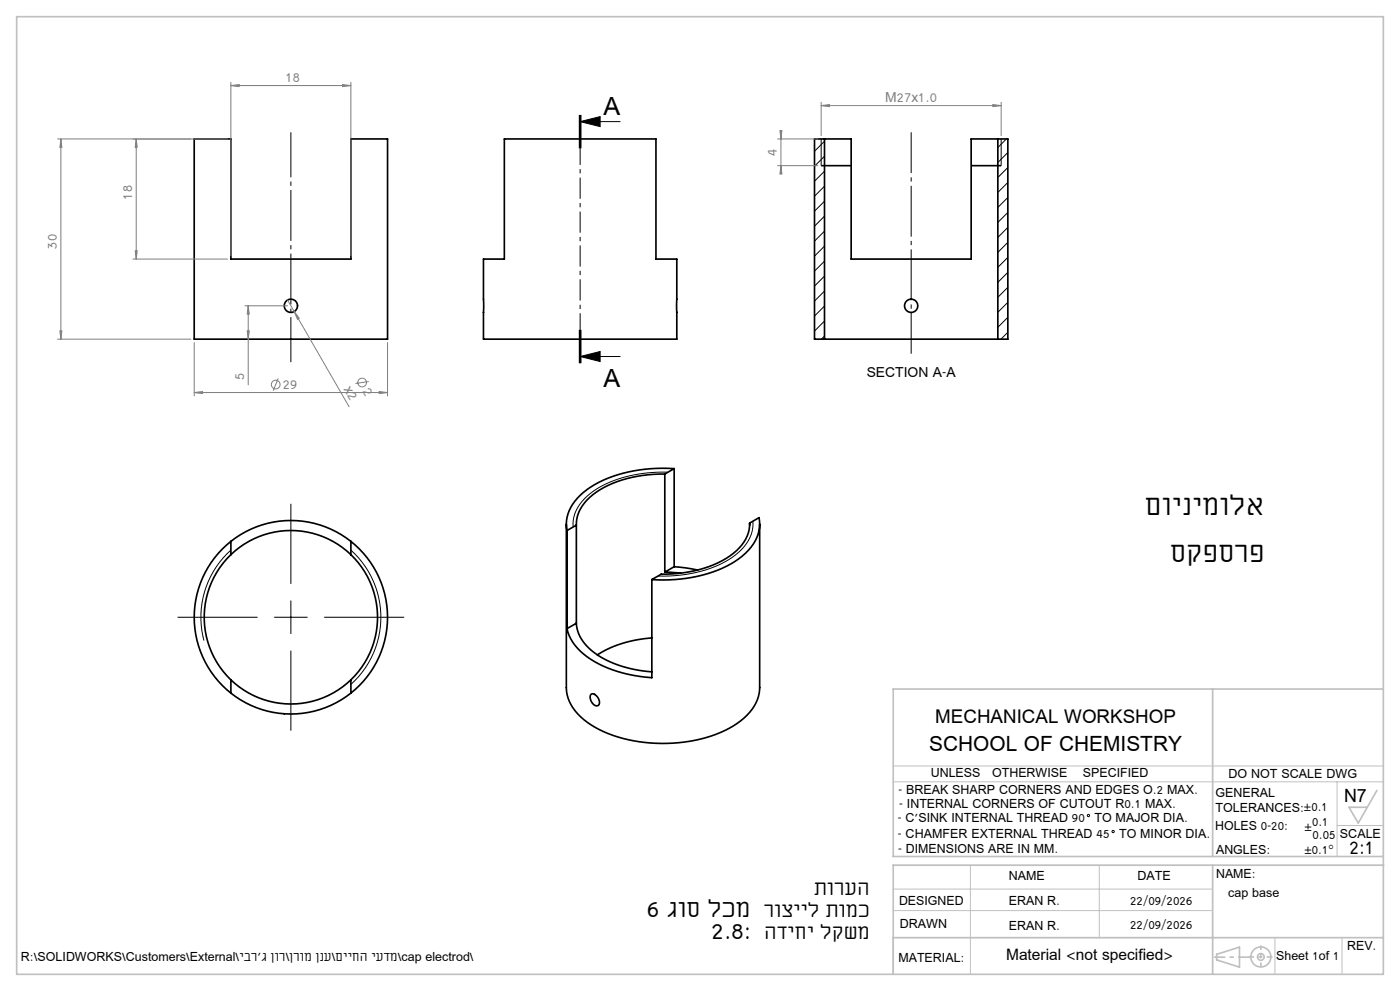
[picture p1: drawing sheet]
<svg xmlns="http://www.w3.org/2000/svg" width="420mm" height="297mm" viewBox="0 0 420 297" stroke-linecap="round" stroke-linejoin="round" font-family="sans-serif">
<g fill="none" stroke="#c0c0c0" stroke-width=".5">
<path d="M5 5h410v287h-410zM363.8 206.5v50.2M415 206.5h-147v50.2h147M413.1 236.9l-5.6 9.8-2.8-4.8h5.5M363.8 259.3v32.7M415.1 259.3h-147.1v32.7M268 281h147.1M365 286l6.8-2.1v6l-6.8-2.2z"/>
<circle cx="378.3" cy="286.8" r="3"/>
<circle cx="378.3" cy="286.8" r="1"/>
</g>
<path d="M364.2 286.9h10.6" fill="none" stroke="#c0c0c0" stroke-width=".5" stroke-dasharray="15.2 1.3 1.3 1.3" stroke-dashoffset="11.8" stroke-linecap="butt"/>
<path d="M374.4 286.8h7.4" fill="none" stroke="#c0c0c0" stroke-width=".5" stroke-dasharray="15.2 1.3 1.3 1.3" stroke-dashoffset="13.5" stroke-linecap="butt"/>
<path d="M378.3 283.3v6.5" fill="none" stroke="#c0c0c0" stroke-width=".5" stroke-dasharray="15.2 1.3 1.3 1.3" stroke-dashoffset="13.9" stroke-linecap="butt"/>
<path d="M268 229.6h147M268 234.3h147M401.1 234.3v22.4M291.1 259.3v32.7M329.8 259.3v21.7M401.1 247.4h13.9M268 272.9h95.8M268 266.5h95.8M363.8 281h-95.8v11M382.5 281v11M402.6 281v10.7" fill="none" stroke="#c0c0c0" stroke-width=".3"/>
<g fill="none" stroke="#000" stroke-width=".5">
<path d="M58.3 41.6h11v36h36v-36h11v60h-58zM151.3 41.6h45.5v36h6.2v24h-58v-24h6.3zM246.3 49.6h9M247.3 41.6h8v36h36v-36h8M247.3 41.6h-3v60h3M247.3 41.6v60M291.3 49.6h9M299.3 41.6h3v60h-3M299.3 41.6v60M247.3 101.6h52M169.9 157.1v49a13.1 13.1 0 0 0 6.2 10.3 41.8 41.8 0 0 0 27.5 6.2 34.1 34.1 0 0 0 20.5-8.2 12 12 0 0 0 3.8-8.3v-49M170.1 159v29.4"/>
<path d="M172.9 157.4v29.4M172.9 157.4l-2.8 1.6M199.4 142.1a35.4 35.4 0 0 0-21.6 6.2 11.3 11.3 0 0 0-4.9 9.1M199.4 142.1v29.4M202.3 140.4a41.5 41.5 0 0 0-26.2 6.3 12.5 12.5 0 0 0-6 12.3M202.3 140.4v29.4M202.3 140.4l-2.9 1.7M224.9 156.8l2.8-1.7a11.9 11.9 0 0 1-4.9 11.5 38.8 38.8 0 0 1-25.5 7.2l-1.7-.1M224.9 156.8a12.5 12.5 0 0 1-7 10.5 37 37 0 0 1-19.5 4.8l-2.8 1.6M224.9 156.8v.6M69.3 166.2a26 26 0 0 0 0 37.6M69.3 162.3a29 29 0 0 0 0 45.4"/>
<path d="M69.3 166.2a26 26 0 0 1 36 0M69.3 162.3a29 29 0 0 1 36 0M69.3 162.3v3.9M105.3 166.2a26 26 0 0 1 0 37.6M105.3 162.3a29 29 0 0 1 0 45.4M105.3 162.3v3.9M195.6 173.7v29.4a35.5 35.5 0 0 1-21.5-8l-2.3-2.7-1.1-2-.6-2M199.4 171.5l4.8 .3M202.3 169.8l7 1M202.3 169.8l-2.9 1.7M172.9 186.8a13.2 13.2 0 0 0 7.6 10.3 35.8 35.8 0 0 0 15.1 4.3M172.9 186.8l-2.8 1.6"/>
<path d="M195.6 191.2a34.8 34.8 0 0 0-16.4 5.1M69.3 203.8a26 26 0 0 0 36 0M69.3 207.7a29 29 0 0 0 36 0M69.3 203.8v3.9M85.3 213.9h.1M105.3 203.8v3.9M177.3 208.1a2.31 2.31 0 0 1 2.4 3.1 1.49 1.49 0 0 1-2.4-1.1 1.86 1.86 0 0 1 0-2z"/>
<circle cx="87.3" cy="91.6" r="2"/>
<circle cx="273.3" cy="91.6" r="2"/>
</g>
<g fill="none" stroke="#000" stroke-width=".3">
<path d="M173.8 34.4v10M174 36.4l6-1.5v3zM174 34.4v10M174 36.4h12M174.3 34.4v10M246.3 41.6v8M247.3 42.3l-3 3M247.3 46.8l-3 3M247.3 51.3l-3 3M247.3 55.8l-3 3M300.3 41.6v8M301.9 41.6l-2.6 2.6"/>
<path d="M302.3 45.7l-3 3M302.3 50.2l-3 3M302.3 54.7l-3 3M302.3 59.2l-3 3M247.3 60.3l-3 3M247.3 64.8l-3 3M247.3 69.3l-3 3M247.3 73.8l-3 3M247.3 78.3l-3 3M302.3 63.7l-3 3M302.3 68.2l-3 3M302.3 72.6l-3 3"/>
<path d="M302.3 77.1l-3 3M173.8 98.8v10M174 98.8v10M174.3 98.8v10zM247.3 82.7l-3 3M247.3 87.2l-3 3M247.3 91.7l-3 3M247.3 96.2l-3 3M302.3 81.6l-3 3M302.3 86.1l-3 3M302.3 90.6l-3 3M302.3 95.1l-3 3"/>
<path d="M302.3 99.6l-2 2M174 106.8l6-1.5v3zM174 106.8h12M247.3 100.7l-.9 .9M87.3 151v24M200.4 141.5a36.9 36.9 0 0 0-23.3 6.4 11.7 11.7 0 0 0-5.2 10M225.9 156.2a12.1 12.1 0 0 1-6.2 10.8 37.8 37.8 0 0 1-22.3 5.6M69.3 164.9a27 27 0 0 0-8.1 27.1M87.3 180v10M105.3 164.9a27 27 0 0 1 0 40.2M53.3 185h24M82.3 185h10"/>
<path d="M87.3 195v24M97.3 185h24"/>
</g>
<g fill="none" stroke="#808080" stroke-width=".3">
<path d="M69.3 25.6l2.5-.3v.6zM69.3 24.6v52M69.3 25.6h36M102.8 25.3l2.5 .3-2.5 .3zM105.3 24.6v52M234 39.1h.6l-.3 2.5zM234.3 39.1v13M246.3 31.6l2.5-.3v.6zM246.3 30.6v10M246.3 31.6h54M297.8 31.3l2.5 .3-2.5 .3zM300.3 30.6v10"/>
<path d="M17.3 41.6h51M18.3 41.6l.3 2.5h-.6zM18.3 41.6v60M40.9 41.6l.3 2.5h-.6zM40.9 41.6v36M233.3 41.6h12M233.3 49.6h12M234.3 49.6l.3 2.5h-.6zM39.9 77.6h28.4M40.6 75.1h.6l-.3 2.5zM18 99.1h.6l-.3 2.5zM73.5 91.6h12.8"/>
<path d="M74.2 99.1h.6l-.3 2.5zM74.5 91.6l.3 2.5h-.6zM74.5 91.6v23.7M86.3 89.9l18.4 32M88.3 93.4l1.5 2-.5 .3zM17.3 101.6h40M58.3 117.6l2.5-.3v.6zM58.3 102.6v16M58.3 117.6h58M83.5 113.4l-1.5 3.7M110.6 114.4l-4 .5M113.8 117.3l2.5 .3-2.5 .3z"/>
<path d="M116.3 102.6v16"/>
<circle cx="82.7" cy="115.2" r="1.31"/>
<circle cx="108.6" cy="114.6" r="1.31"/>
</g>
<path d="M87.3 39.6v68.9" fill="none" stroke="#000" stroke-width=".3" stroke-dasharray="15.2 1.3 1.3 1.3" stroke-dashoffset="1.8" stroke-linecap="butt"/>
<path d="M273.3 39.6v66.4" fill="none" stroke="#000" stroke-width=".3" stroke-dasharray="15.2 1.3 1.3 1.3" stroke-dashoffset="3" stroke-linecap="butt"/>
<path d="M174 34.4v74.4" fill="none" stroke="#000" stroke-width=".3" stroke-dasharray="6.3 1.3 1.3 1.3" stroke-dashoffset="1.5" stroke-linecap="butt"/>
<g fill="#808080">
<path d="M246.3 31.6l2.5-.3v.6zM297.8 31.3l2.5 .3-2.5 .3z"/>
<path d="M234 39.1h.6l-.3 2.5zM234.3 49.6l.3 2.5h-.6z"/>
</g>
<path d="M174 36.4l6-1.5v3zM174 106.8l6-1.5v3z" fill="#000"/>
<g fill="#808080">
<path d="M88.3 93.4l1.5 2-.5 .3z"/>
<path d="M113.8 117.3l2.5 .3-2.5 .3zM58.3 117.6l2.5-.3v.6zM102.8 25.3l2.5 .3-2.5 .3zM69.3 25.6l2.5-.3v.6z"/>
<path d="M40.6 75.1h.6l-.3 2.5zM40.9 41.6l.3 2.5h-.6z"/>
<path d="M18.3 41.6l.3 2.5h-.6zM18 99.1h.6l-.3 2.5zM74.5 91.6l.3 2.5h-.6zM74.2 99.1h.6l-.3 2.5z"/>
</g>
<g fill="none" stroke="#000" stroke-width=".3">
<circle cx="326.5" cy="244.4" r=".34"/>
<circle cx="333.9" cy="249.2" r=".34"/>
</g>
<g font-size="9.2">
<text x="343.5" y="154.5">םוינימולא</text>
<text x="351.2" y="168.6">סקפסרפ</text>
</g>
<g font-size="8.4">
<text x="181" y="34.4">A</text>
<text x="181" y="116">A</text>
</g>
<g font-size="7.9">
<text x="194.2" y="274.9">6 גוס לכמ</text>
<text x="213.5" y="281.5">2.8:</text>
</g>
<text font-size="7.1" x="278.8" y="225.1">SCHOOL OF CHEMISTRY</text>
<g font-size="6.6">
<text x="404.8" y="255.9">2:1</text>
<text x="244.3" y="268.2">תורעה</text>
<text x="229.3" y="274.9">רוצייל תומכ</text>
<text x="229.3" y="281.5">הדיחי לקשמ</text>
</g>
<text font-size="6.3" x="280.6" y="216.7">MECHANICAL WORKSHOP</text>
<text font-size="5.5" x="403.2" y="240.4">N7</text>
<text font-size="5.3" x="301.8" y="287.9">Material &lt;not specified&gt;</text>
<g font-size="4.6" fill="#808080">
<text x="85.6" y="24.4">18</text>
<text x="265.6" y="30.4">M27x1.0</text>
<text x="233.1" y="46.8" transform="rotate(-90 233.1 46.8)">4</text>
<text x="39.7" y="59.8" transform="rotate(-90 39.7 59.8)">18</text>
<text x="17.1" y="74.6" transform="rotate(-90 17.1 74.6)">30</text>
<text x="73.3" y="114" transform="rotate(-90 73.3 114)">5</text>
<text x="84.9" y="116.4">29</text>
<text x="103" y="116.6" transform="rotate(60 103 116.6)">x2</text>
<text x="108.7" y="117.1" transform="rotate(60 108.7 117.1)">2</text>
</g>
<text font-size="4.6" x="260" y="112.9">SECTION A-A</text>
<g font-size="4.2">
<text x="279.2" y="233">UNLESS</text>
<text x="297.6" y="233">OTHERWISE</text>
<text x="324.9" y="233">SPECIFIED</text>
<text x="368.5" y="233.1">DO NOT SCALE DWG</text>
<text x="269.5" y="237.8">- BREAK SHARP CORNERS AND EDGES O.2 MAX.</text>
<text x="364.7" y="238.9">GENERAL</text>
<text x="269.8" y="242.1">- INTERNAL CORNERS OF CUTOUT R0.1 MAX.</text>
<text x="364.7" y="243.2">TOLERANCES:±0.1</text>
<text x="269.4" y="246.5">- C'SINK INTERNAL THREAD 90 TO MAJOR DIA.</text>
<text x="269.4" y="251.3">- CHAMFER EXTERNAL THREAD 45 TO MINOR DIA.</text>
<text x="364.5" y="248.9">HOLES 0-20:</text>
<text x="391.1" y="249.2">±</text>
<text x="393.7" y="247.4">0.1</text>
<text x="393.7" y="251.5">0.05</text>
<text x="402" y="251.1">SCALE</text>
<text x="269.4" y="255.8">- DIMENSIONS ARE IN MM.</text>
<text x="364.8" y="255.8">ANGLES:</text>
<text x="391.1" y="255.9">±0.1°</text>
<text x="302.6" y="263.7">NAME</text>
<text x="341.2" y="263.7">DATE</text>
<text x="364.8" y="263.1">NAME:</text>
<text x="368.5" y="268.7">cap base</text>
<text x="269.7" y="271.1">DESIGNED</text>
<text x="302.6" y="271.3">ERAN R.</text>
<text x="339" y="271.2">22/09/2026</text>
<text x="269.9" y="278.2">DRAWN</text>
<text x="302.6" y="278.8">ERAN R.</text>
<text x="339" y="278.5">22/09/2026</text>
<text x="6.3" y="288">R:\SOLIDWORKS\Customers\External\יבר'ג ןור\ןרומ ןנע\םייחה יעדמ\cap electrod\</text>
<text x="382.9" y="287.8">Sheet 1of 1</text>
<text x="404.1" y="284.8">REV.</text>
<text x="269.5" y="288.3">MATERIAL:</text>
</g>
</svg>
